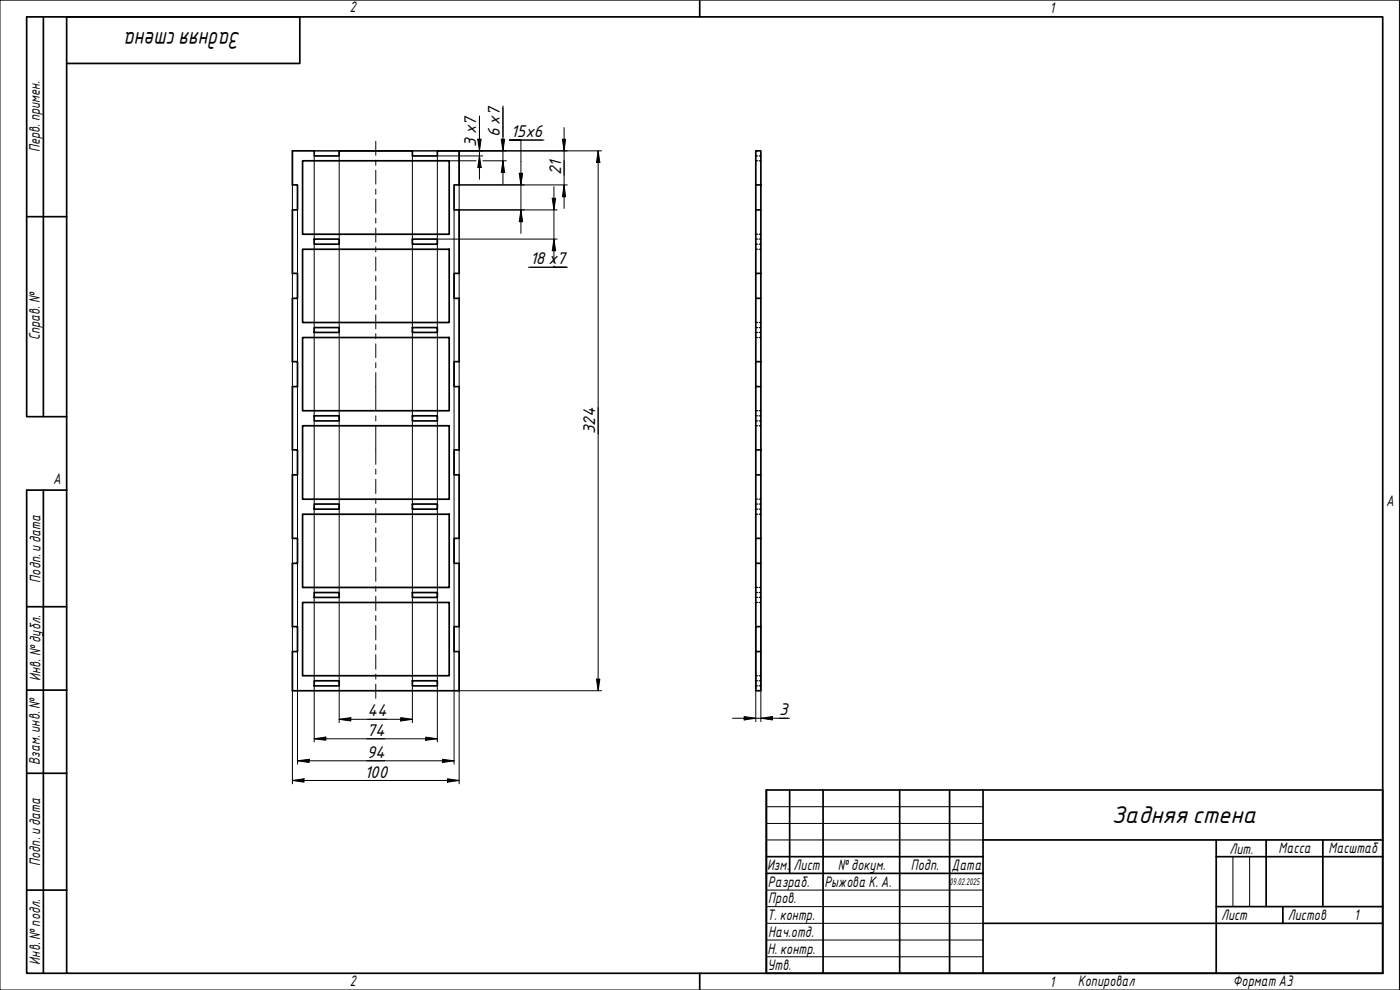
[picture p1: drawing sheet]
<svg xmlns="http://www.w3.org/2000/svg" width="420mm" height="297mm" viewBox="0 0 420 297" stroke-linecap="round" stroke-linejoin="round" font-family="sans-serif">
<g fill="none" stroke="#000" stroke-width=".51">
<path d="M87.8 45.3h6.5v1.5h7.5v-1.5h22v1.5h7.5v-1.5h6.5v10.2h-1.5v7.5h1.5v19h-1.5v7.5h1.5v19h-1.5v7.5h1.5v19h-1.5v7.5h1.5v19h-1.5v7.5h1.5v19h-1.5v7.5h1.5v11.7h-50v-11.7h1.5v-7.5h-1.5v-19h1.5v-7.5h-1.5v-19h1.5v-7.5h-1.5v-19h1.5v-7.5h-1.5v-19h1.5v-7.5h-1.5v-19h1.5v-7.5h-1.5zM90.8 48.2h44v22.1h-44zM226.8 55.5v-10.2h1.5v10.2h-1.5v7.5h1.5v-7.5M90.8 74.8h44v22h-44zM94.3 71.7h7.5v1.6h-7.5zM123.8 71.7h7.5v1.6h-7.5zM226.8 63v19M228.3 63v19M94.3 98.3h7.5v1.4h-7.5zM123.8 98.3h7.5v1.4h-7.5zM226.8 82h1.5v7.5h-1.5zM226.8 89.5v19"/>
<path d="M228.3 89.5v19M90.8 101.3h44v21.9h-44zM226.8 108.5h1.5v7.5h-1.5zM226.8 116v19M228.3 116v19M90.8 127.7h44v22.1h-44zM94.3 124.8h7.5v1.5h-7.5zM123.8 124.8h7.5v1.5h-7.5zM226.8 135h1.5v7.5h-1.5zM90.8 154.3h44v22h-44zM94.3 151.2h7.5v1.6h-7.5zM123.8 151.2h7.5v1.6h-7.5z"/>
<path d="M226.8 142.5v19M228.3 142.5v19M94.3 177.8h7.5v1.4h-7.5zM123.8 177.8h7.5v1.4h-7.5zM226.8 161.5h1.5v7.5h-1.5zM226.8 169v19M228.3 169v19M90.8 180.8h44v21.9h-44zM226.8 188h1.5v7.5h-1.5zM226.8 195.5v11.7h1.5v-11.7M94.3 204.3h7.5v1.5h-7.5zM123.8 204.3h7.5v1.5h-7.5z"/>
</g>
<g fill="none" stroke="#000" stroke-width=".38">
<path d="M226.8 48.2h.5M226.8 46.8h.5M227.8 48.2h.5M227.8 46.8h.5M226.8 70.3h.5M226.8 74.8h.5M226.8 73.3h.5M226.8 71.7h.5M227.8 70.3h.5M227.8 74.8h.5M227.8 73.3h.5M227.8 71.7h.5"/>
<path d="M226.8 98.3h.5M226.8 99.7h.5M226.8 96.8h.5M227.8 98.3h.5M227.8 99.7h.5M227.8 96.8h.5M226.8 101.3h.5M227.8 101.3h.5M226.8 123.2h.5M226.8 127.7h.5M226.8 126.3h.5M226.8 124.8h.5"/>
<path d="M227.8 123.2h.5M227.8 127.7h.5M227.8 126.3h.5M227.8 124.8h.5M226.8 151.2h.5M226.8 152.8h.5M226.8 149.8h.5M226.8 154.3h.5M227.8 151.2h.5M227.8 152.8h.5M227.8 149.8h.5M227.8 154.3h.5"/>
<path d="M226.8 176.3h.5M226.8 177.8h.5M226.8 179.2h.5M227.8 176.3h.5M227.8 177.8h.5M227.8 179.2h.5M226.8 180.8h.5M227.8 180.8h.5M226.8 202.7h.5M226.8 204.3h.5M226.8 205.8h.5M227.8 202.7h.5"/>
<path d="M227.8 204.3h.5M227.8 205.8h.5"/>
</g>
<path d="M20 5.1h395v286.9h-395zM210 0v5.1M210 292v5" fill="none" stroke="#000" stroke-width=".51"/>
<path d="M0 0h420v297h-420z" fill="none" stroke="#000" stroke-width=".3"/>
<g fill="none" stroke="#000" stroke-width=".51">
<path d="M230 237h185v55h-185zM237 237v25.1M247 237v55M270 237v55M285 237v55M295 237v55M230 257h65M295 252h120M365 257h50M365 252v40M380 252v20M397 252v20"/>
<path d="M230 262.1h65M295 277h120M365 272h50M385 272v5"/>
</g>
<path d="M230 242h65M230 247.1h65M230 252h65M370 257v15M375 257v15M230 267.1h65M230 272h65M230 277h65M230 282.1h65M230 287.1h65" fill="none" stroke="#000" stroke-width=".3"/>
<path d="M13 5.1v119.9M20 19h70v-13.9h-82v119.9h12M8 65h12M13 147.1v144.9M20 147.1h-12v144.9h12M8 182h12M8 207.1h12M8 232h12M8 267.1h12" fill="none" stroke="#000" stroke-width=".51"/>
<g fill="none" stroke="#000" stroke-width=".3">
<path d="M143.9 34.8v19M150.9 31.8v23.4M169.3 38.3v24.2M87.8 45.3v189.9M94.3 46.8v175.8M94.3 45.3h18.4M101.8 45.3v171.5M112.9 45.3h67.6M123.8 46.8v170M134.8 48.2h8.1M137.8 45.3v189.9M137.8 55.5h32.4"/>
<path d="M143.4 41.8h1l-.5 3.5zM143.9 46.8l.5 3.5h-1zM144.9 46.8h-13.6v175.8M144.9 48.2h7.1M150.4 41.8h1l-.5 3.5zM150.9 48.2l.5 3.5h-1zM153.4 42h9.4M155.8 52h1l-.5 3.5zM163.3 42h-10.5h3.5v28M165.7 59.5h1.1l-.6 3.5zM166.2 56v22.8M168.8 41.8h.9l-.4 3.5z"/>
<path d="M169.3 55.5l.4 3.5h-.9zM179.5 45.3l.5 3.5h-1zM179.5 45.3v161.9M89.3 63v166.3M131.3 71.7h35.9M136.3 63v166.3M137.8 63h29.4M156.3 63l.5 3.5h-1zM166.2 71.7l.6 3.5h-1.1zM166.2 79.9v.3h4h-11.6M159.1 80.2h10.6M226.8 188v28.5"/>
<path d="M228.3 188v28.5M101.8 215.8l3.5-.5v1zM101.8 215.8h22M120.3 215.3l3.5 .5-3.5 .5zM137.8 207.2h42.7M179 203.8h1l-.5 3.4zM219.8 215.5h17.1M223.3 215l3.5 .5-3.5 .5zM228.3 215.5l3.5-.5v1zM87.8 234.2l3.4-.5v1zM87.8 234.2h50M89.3 228.3l3.5-.5v1z"/>
<path d="M89.3 228.3h47M94.3 221.7l3.5-.5v.9zM94.3 221.7h37M127.8 221.2l3.5 .5-3.5 .4zM132.8 227.8l3.5 .5-3.5 .5zM134.3 233.7l3.5 .5-3.5 .5z"/>
</g>
<g fill="#000">
<path d="M143.4 41.8h1l-.5 3.5z" fill-rule="evenodd"/>
<path d="M143.9 46.8l.5 3.5h-1z" fill-rule="evenodd"/>
<path d="M150.4 41.8h1l-.5 3.5z" fill-rule="evenodd"/>
<path d="M150.9 48.2l.5 3.5h-1z" fill-rule="evenodd"/>
<path d="M155.8 52h1l-.5 3.5z" fill-rule="evenodd"/>
<path d="M165.7 59.5h1.1l-.6 3.5z" fill-rule="evenodd"/>
<path d="M168.8 41.8h.9l-.4 3.5z" fill-rule="evenodd"/>
<path d="M169.3 55.5l.4 3.5h-.9z" fill-rule="evenodd"/>
<path d="M179.5 45.3l.5 3.5h-1z" fill-rule="evenodd"/>
<path d="M156.3 63l.5 3.5h-1z" fill-rule="evenodd"/>
<path d="M166.2 71.7l.6 3.5h-1.1z" fill-rule="evenodd"/>
<path d="M101.8 215.8l3.5-.5v1z" fill-rule="evenodd"/>
<path d="M120.3 215.3l3.5 .5-3.5 .5z" fill-rule="evenodd"/>
<path d="M179 203.8h1l-.5 3.4z" fill-rule="evenodd"/>
<path d="M223.3 215l3.5 .5-3.5 .5z" fill-rule="evenodd"/>
<path d="M228.3 215.5l3.5-.5v1z" fill-rule="evenodd"/>
<path d="M87.8 234.2l3.4-.5v1z" fill-rule="evenodd"/>
<path d="M89.3 228.3l3.5-.5v1z" fill-rule="evenodd"/>
<path d="M94.3 221.7l3.5-.5v.9z" fill-rule="evenodd"/>
<path d="M127.8 221.2l3.5 .5-3.5 .4z" fill-rule="evenodd"/>
<path d="M132.8 227.8l3.5 .5-3.5 .5z" fill-rule="evenodd"/>
<path d="M134.3 233.7l3.5 .5-3.5 .5z" fill-rule="evenodd"/>
</g>
<g fill="none" stroke="#000" stroke-width=".3">
<path d="M112.8 42.4v4.2M112.8 48.1v1.5M112.8 51.1v4.1M112.8 56.8v1.5M112.8 59.7v4.2M112.8 65.5v1.4M112.8 68.4v4.2M112.8 74.1v1.5M112.8 77.1v4.2M112.8 82.8v1.5M112.8 85.8v4.2M112.8 91.5v1.4"/>
<path d="M112.8 94.5v4.2M112.8 100.1v1.5M112.8 103.2v4.1M112.8 108.8v1.5M112.8 111.8v11.4M112.8 124.8v1.5M112.8 127.7v11.6M112.8 140.8v1.5M112.8 143.8v4.3M112.8 149.6v1.5M112.8 152.6v4.2M112.8 158.4v1.5"/>
<path d="M112.8 161.3v4.4M112.8 167.1v1.5M112.8 170.2v4.2M112.8 175.9v1.5M112.8 178.9v4.3M112.8 184.7v1.5M112.8 187.7v4.3M112.8 193.5v1.5M112.8 196.5v4.3M112.8 202.3v1.5M112.8 205.3v4.2"/>
</g>
<g font-size="7">
<text x="72.3" y="9.5" transform="rotate(180 72.3 9.5)">Задняястена</text>
<text x="333.6" y="247">Задняя стена</text>
</g>
<g font-size="4.9">
<text x="150" y="41.1" transform="rotate(-90 150 41.1)">6 x7</text>
<text x="153.4" y="41.1">15x6</text>
<text x="142.9" y="44.1" transform="rotate(-90 142.9 44.1)">3 x7</text>
<text x="168.4" y="52.6" transform="rotate(-90 168.4 52.6)">21</text>
<text x="159.1" y="79.3">18 x7</text>
<text x="178.6" y="130.2" transform="rotate(-90 178.6 130.2)">324</text>
<text x="110.3" y="214.9">44</text>
<text x="233.9" y="214.6">3</text>
<text x="110" y="220.7">74</text>
<text x="110" y="227.4">94</text>
<text x="109.3" y="233.3">100</text>
</g>
<g font-size="4.4">
<text x="105" y="3.7">2</text>
<text x="315" y="3.8">1</text>
<text x="11.9" y="45.6" transform="rotate(-90 11.9 45.6)">Перв. примен.</text>
<text x="12" y="102.2" transform="rotate(-90 12 102.2)">Справ. №</text>
<text x="16" y="145.2">A</text>
<text x="416" y="151.7">A</text>
<text x="12.2" y="174.8" transform="rotate(-90 12.2 174.8)">Подп. идата</text>
<text x="12.2" y="204.3" transform="rotate(-90 12.2 204.3)">Инв. №дубл.</text>
<text x="12" y="229.5" transform="rotate(-90 12 229.5)">Взам. инв. №</text>
<text x="369" y="256.1">Лит.</text>
<text x="383.7" y="256.1">Масса</text>
<text x="398.7" y="256.1">Масштаб</text>
<text x="12.1" y="259.8" transform="rotate(-90 12.1 259.8)">Подп. идата</text>
<text x="230.2" y="261.1">Изм.</text>
<text x="238.2" y="261.1">Лист</text>
<text x="251.5" y="261">№докум.</text>
<text x="273.4" y="261.2">Подп.</text>
<text x="285.6" y="261.2">Дата</text>
<text x="230.4" y="266.1">Разраб.</text>
<text x="247.4" y="266.1">Рыжова К. А.</text>
<text x="230.6" y="271.1">Пров.</text>
<text x="230.3" y="276.1">Т. контр.</text>
<text x="230.5" y="281.1">Нач.отд.</text>
<text x="366.5" y="276.1">Лист</text>
<text x="386.5" y="276.1">Листов</text>
<text x="406.4" y="276">1</text>
<text x="230.4" y="286.1">Н. контр.</text>
<text x="12.1" y="289.4" transform="rotate(-90 12.1 289.4)">Инв. №подл.</text>
<text x="230.3" y="291.1">Утв.</text>
<text x="105" y="295.9">2</text>
<text x="315" y="296.1">1</text>
<text x="323.5" y="295.8">Копировал</text>
<text x="370" y="295.8">Формат А3</text>
</g>
<text font-size="2.8" x="285" y="265.5">09.02.2025</text>
</svg>
